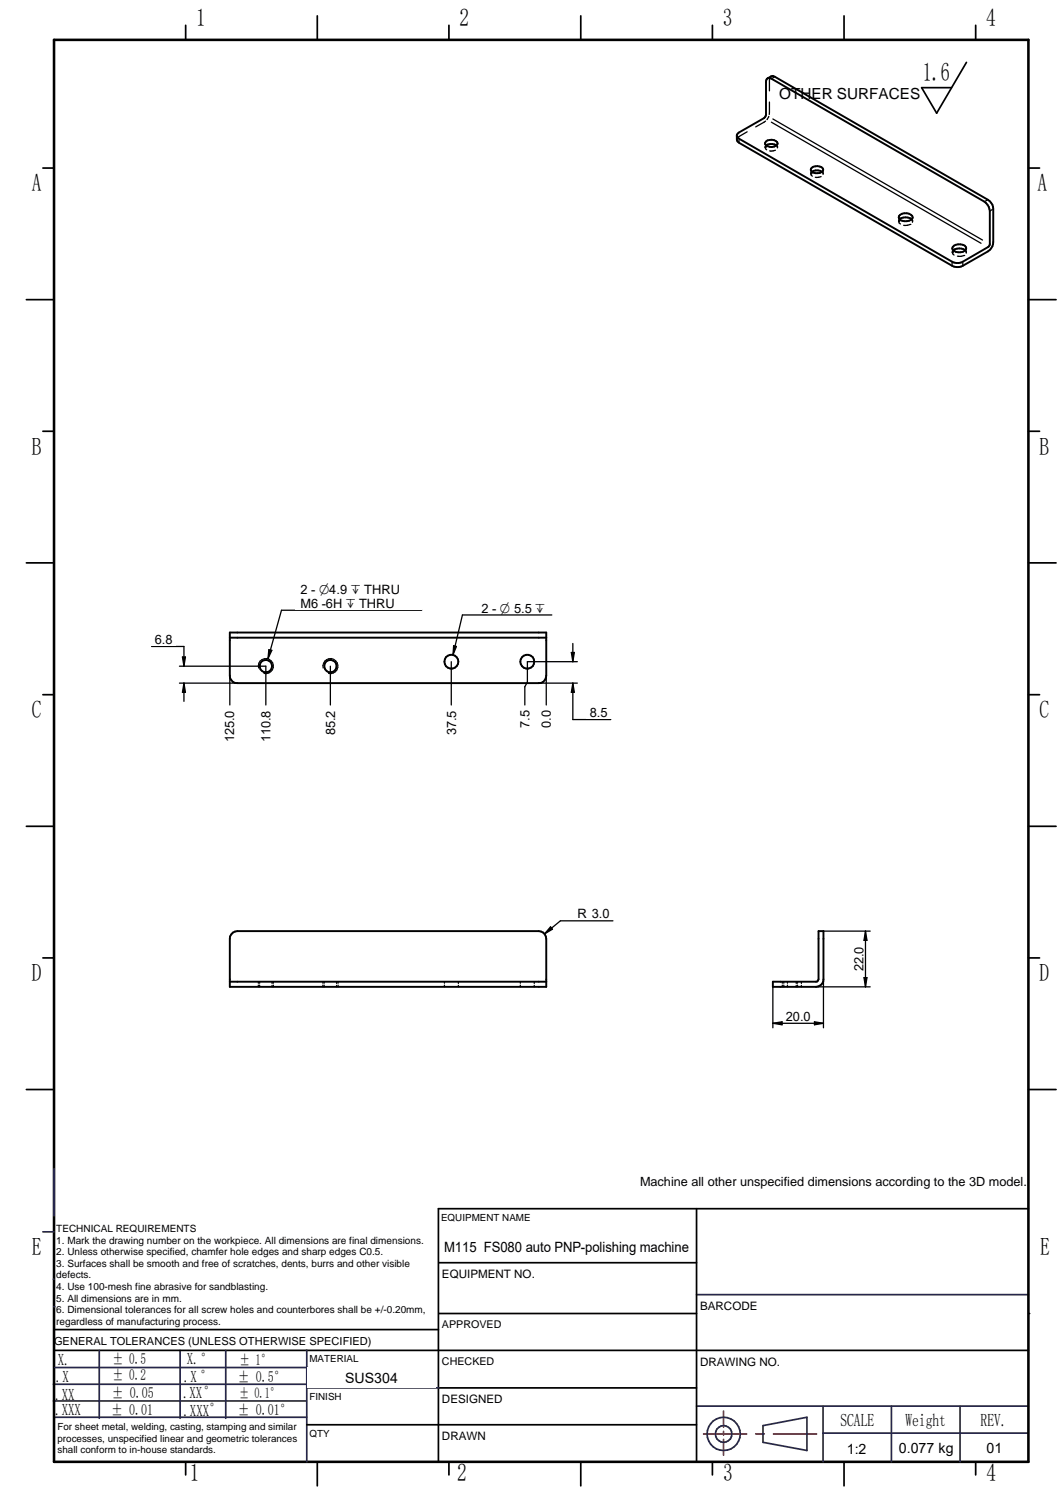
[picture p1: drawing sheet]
<svg xmlns="http://www.w3.org/2000/svg" width="210mm" height="297mm" viewBox="0 0 210 297" stroke-linecap="round" stroke-linejoin="round" font-family="sans-serif">
<g fill="none" stroke="#26264c" stroke-width=".34">
<path d="M8.5 243.3h2.2M10.5 252.6h.2M137.5 255.7h65.6M10.5 276.7h50M10.5 273.4h50M10.8 279.9h49.8M10.8 270.1h50M35.6 266.7v13.4M60.6 266.7v22M60.7 274.1h26M137.5 277.7h65.6M162.5 277.7v11"/>
<path d="M176 277.7v11M189.6 277.7v11M150.7 281.6l8.6-1.7v6.6l-8.6-1.6zM162.5 283h40.5"/>
</g>
<g fill="none" stroke="#000" stroke-width=".34">
<path d="M36.7 5v2.9M88.6 5v2.9M140.7 5v2.9M192.7 5v2.9M8.5 33.2h2.2M203.1 33.2h2.2M5.2 59.2h5.5M203.1 59.2h5.4M8.5 85.2h2.2M203.1 85.2h2.2M5.2 111.2h5.5M203.1 111.2h5.4"/>
<path d="M8.5 137.2h2.2M203.1 137.2h2.2M5.2 163.2h5.5M203.1 163.2h5.4M8.5 189.2h2.2M203.1 189.2h2.2M5.2 215.2h5.5M203.1 215.2h5.4M86.6 238.7v50M10.7 266.7h192.4M10.7 262.6h75.9M86.7 274.1h50.8"/>
<path d="M36.7 288.7v2.6M62.7 288.7v4.8M88.6 288.7v2.6M114.7 288.7v4.8M140.7 288.7v2.6M166.7 288.7v4.8M192.7 288.7v2.6"/>
</g>
<path d="M10.7 7.9h192.4v280.8h-192.4z" fill="none" stroke="#000" stroke-width=".51"/>
<path d="M142.9 278.7v3.2M138.9 283.2h8.5M142.9 282.7v.7M142.9 284.3v3.1M149.2 283.2h1.7M152.7 283.2h8.5" fill="none" stroke="#f00" stroke-width=".34"/>
<circle cx="10.6" cy="258.1" r=".17" fill="#26264c"/>
<g fill="none" stroke="#26264c" stroke-width=".34">
<path d="M10.7 230.8v9.4M19.6 266.7v13.4M44.6 266.7v13.4M60.5 266.7h.1"/>
<circle cx="142.9" cy="283.2" r="3.3"/>
<circle cx="142.9" cy="283.2" r="1.63"/>
</g>
<path d="M190.8 12.3l-5.8 10.1-3-5.1h5.9M86.6 238.7h116.5M86.7 259.4h50.8M86.7 249.4h50.8M86.6 281.4h50.9" fill="none" stroke="#000" stroke-width=".34"/>
<circle cx="203.1" cy="259.4" r=".17" fill="#000"/>
<g fill="#fff">
<path d="M137.9 271.4h64.4v6.1h-64.4z"/>
<path d="M189.9 283.9h13v4h-13z"/>
<path d="M86.9 254.9h50.2v4h-50.2z"/>
<path d="M60.7 270h25.3v4h-25.3z"/>
<path d="M87 244.3h50v4h-50z"/>
<path d="M60.8 277.1h25.2v4h-25.2z"/>
<path d="M176.4 284.1h13v4h-13z"/>
<path d="M162.7 284.1h13v4h-13z"/>
<path d="M137.9 260.4h64.5v6h-64.5z"/>
</g>
<path d="M62.7 3.1v4.8M114.7 3.1v4.8M166.7 3.1v4.8M137.5 238.7v50M60.6 281.4h26" fill="none" stroke="#000" stroke-width=".34"/>
<path d="M101.6 283.2h25.3v4h-25.3z" fill="#fff"/>
<g fill="none" stroke="#000" stroke-width=".38">
<path d="M45.4 125.9h62.5M45.4 124.9h62.5v8.5a1.48 1.48 0 0 1-1.5 1.5h-59.5a1.4 1.4 0 0 1-1.5-1.5zM45.4 193.9h62.5M46 184.2l.9-.3h59.5a1.48 1.48 0 0 1 1.5 1.5v9.5h-62.5v-9.5v-.4zM161.6 183.9h1v9.5a1.46 1.46 0 0 1-1.5 1.5h-8.5v-1l8.8-.1 .2-.4z"/>
<circle cx="52.5" cy="131.6" r="1.24"/>
<circle cx="65.2" cy="131.6" r="1.24"/>
<circle cx="89.1" cy="130.7" r="1.38"/>
<circle cx="104.1" cy="130.7" r="1.38"/>
</g>
<g fill="none" stroke="#000" stroke-width=".25">
<path d="M51 193.9v.3M51 194.6v.3M51.3 193.9v.3M51.3 194.6v.3M53.7 193.9v.3M53.7 194.6v.3M54 193.9v.3M54 194.6v.3M63.8 193.9v.3M63.8 194.6v.3M64 193.9v.3M64 194.6v.3"/>
<path d="M66.5 193.9v.3M66.5 194.6v.3M66.8 193.9v.3M66.8 194.6v.3M87.8 193.9v.3M87.8 194.6v.3M90.5 193.9v.3M90.5 194.6v.3M102.7 193.9v.3M102.7 194.6v.3M105.5 193.9v.3M105.5 194.6v.3"/>
<path d="M152.6 194.9v8.1M154.5 193.9v.3M154.5 194.6v.3M154.8 193.9v.3M154.8 194.6v.3M155.5 193.9v.3M155.5 194.6v.3M157.2 193.9v.3M157.2 194.6v.3M157.5 193.9v.3M157.5 194.6v.3M158.2 193.9v.3"/>
<path d="M158.2 194.6v.3M162.6 193.4v9.6"/>
</g>
<path d="M51.1 132a1.49 1.49 0 0 1 1.3-1.9 1.49 1.49 0 0 1 1.6 1.6 1.49 1.49 0 0 1-1.9 1.3M63.8 132a1.49 1.49 0 0 1 1.3-1.9 1.49 1.49 0 0 1 1.6 1.6 1.49 1.49 0 0 1-1.8 1.3" fill="none" stroke="#000" stroke-width=".21"/>
<path d="M154.5 199.5h6.2v2.5h-6.2z" fill="#fff"/>
<path d="M161.1 194.9h10.7M162.6 183.9h9.2M152.6 202.1h10M152.6 202.1l1.8-.3v.6zM160.8 201.8l1.8 .3-1.8 .3z" fill="none" stroke="#000" stroke-width=".25"/>
<path d="M152.6 202.1l1.8-.3v.6zM160.8 201.8l1.8 .3-1.8 .3z" fill="#000"/>
<path d="M168.4 186.3h2.4v6.2h-2.4z" fill="#fff"/>
<path d="M110.7 181.9h10.3M170.6 193.1h.6l-.3 1.8zM170.9 183.9l.3 1.8h-.6zM170.9 183.9v11" fill="none" stroke="#000" stroke-width=".25"/>
<path d="M170.9 183.9l.3 1.8h-.6zM170.6 193.1h.6l-.3 1.8z" fill="#000"/>
<path d="M113.4 179.3h7.6v2.4h-7.6z" fill="#fff"/>
<path d="M107.9 133.4v5.8M108.7 183l.4 .5-1.6 .9zM110.7 181.9l-3.2 2.5" fill="none" stroke="#000" stroke-width=".25"/>
<path d="M108.7 183l.4 .5-1.6 .9z" fill="#000"/>
<path d="M106.7 139.7h2.4v4.7h-2.4z" fill="#fff"/>
<path d="M104.1 130.7v4" fill="none" stroke="#000" stroke-width=".25"/>
<path d="M102.4 139.7h2.5v4.7h-2.5z" fill="#fff"/>
<path d="M89.1 130.7v8.5M104.1 134.7l-.5 .9v3.6" fill="none" stroke="#000" stroke-width=".25"/>
<path d="M87.9 139.7h2.4v6.2h-2.4z" fill="#fff"/>
<path d="M65.2 131.6v7.6" fill="none" stroke="#000" stroke-width=".25"/>
<path d="M64.1 139.7h2.4v6.2h-2.4z" fill="#fff"/>
<path d="M52.5 131.6v7.6" fill="none" stroke="#000" stroke-width=".25"/>
<path d="M51.3 139.7h2.4v7.6h-2.4z" fill="#fff"/>
<path d="M45.4 133.4v5.8" fill="none" stroke="#000" stroke-width=".25"/>
<path d="M44.2 139.7h2.4v7.6h-2.4z" fill="#fff"/>
<path d="M104.1 130.7h9.9M106.4 134.9h7.6M113.1 142.1h7.5" fill="none" stroke="#000" stroke-width=".25"/>
<path d="M115.8 139.5h4.8v2.5h-4.8z" fill="#fff"/>
<path d="M29.9 127.7h6.4M35.4 134.9h11.5M35.4 131.6h17.1M112.8 128.9h.6l-.3 1.8zM113.1 134.9l.3 1.8h-.6zM113.1 127.1v3.6M113.1 134.9v7.2" fill="none" stroke="#000" stroke-width=".25"/>
<path d="M113.1 134.9l.3 1.8h-.6zM112.8 128.9h.6l-.3 1.8z" fill="#000"/>
<path d="M29.9 125.1h4.8v2.5h-4.8z" fill="#fff"/>
<path d="M36 129.8h.6l-.3 1.8zM36.3 127.7v3.9M36.3 134.9v3.6M36.3 134.9l.3 1.8h-.6zM55.6 120.5h27.7" fill="none" stroke="#000" stroke-width=".25"/>
<path d="M36.3 134.9l.3 1.8h-.6zM36 129.8h.6l-.3 1.8z" fill="#000"/>
<path d="M58.3 115.2h25v5.2h-25z" fill="#fff"/>
<path d="M53.1 128.3l.6 .1-.8 1.7zM55.6 120.5l-2.7 9.6M91.3 121.5h17.7" fill="none" stroke="#000" stroke-width=".25"/>
<path d="M53.1 128.3l.6 .1-.8 1.7z" fill="#000"/>
<path d="M94 118.9h15v2.4h-15z" fill="#fff"/>
<g fill="none" stroke="#000" stroke-width=".25">
<path d="M152 15.7l-.1 2.2M152 15.3h.1M152 15.3v.2M152.3 15.1l-.1 .1M152.8 15.3l-.3 .2M145.5 27.5v.1M145.7 27.2l-.1 .1M145.9 27.6v.4M147.5 26l-1.7 1.1M151.1 29.1l.3 .5M151.1 28.3v.2M151.1 28.9v.2"/>
<path d="M151.1 29.1h.1M151.1 29h.1M151.1 28.9h.1M151.2 23.9l-2 1.2M151.3 28.7v.1M151.8 23l-.3 .6M151.9 20.2v2.4M152.3 24.1l41.4 23.9M152.6 23.5l41.4 23.9M153.1 29.7l-1.1 .1M153.3 28.7l.2 .5M153.5 28.3v.3"/>
<path d="M153.5 28.9v.2M160.1 34.3l.3 .5M160.1 34.3h.1M160.1 33.5v.2M160.1 34.1v.2M160.1 34.2h.1M160.1 34.1h.1M160.3 33.9v.1M162.1 34.9l-1.1 .1M162.3 33.9l.2 .5M162.6 33.5v.3M162.6 34.1v.2"/>
<path d="M194.9 39.5l-.3 .2M177.5 42.9v.2M177.5 43.4v.3M177.5 43.7l.3 .5M177.5 43.7h.1M177.5 43.6h.1M177.5 43.5h.1M177.6 43.3v.1M179.6 44.4l-1.2 .1M179.7 44.3h.1M180 43.3l.2 .6M180.2 42.9v.3"/>
<path d="M180.2 43.5v.2M188 51.9v.3M188 49.9l.4 .5M188 49.9h.1M188 49v.3M188 49.6v.3M188.1 49.7h.1M188.2 49.5h.1M190.1 51.9v.4M190.2 50.5l-1.1 .1M190.3 50.5h.1M190.6 49.4l.2 .3"/>
<path d="M190.8 49v.3M190.8 49.6v.4M195.9 41.4l-.3 .2M89.6 127.5l.5 .2-.6 1.6zM91.3 121.5l-1.8 7.8"/>
</g>
<path d="M89.6 127.5l.5 .2-.6 1.6z" fill="#000"/>
<path d="M151.6 15.5l1-.5 .4 .2 42.1 24.3a2.25 2.25 0 0 1 1 1.8v6.5a2.15 2.15 0 0 1-1 1.9l-5 2.8a2.22 2.22 0 0 1-2.1 0l-42.4-24.6-.1-1.3 .2-.2 5.2-3.1 .3-.4 .1-6.7a.65 .65 0 0 1 .3-.7 .65 .65 0 0 1 .7 0l42.1 24.3a2.55 2.55 0 0 1 1.1 1.9l-.1 6.7-.3 .4-5 2.9a2.22 2.22 0 0 1-2.1 0l-42.1-24.3-.4-.5M151.3 27.9a1.54 1.54 0 0 1 2.2 .4 1.47 1.47 0 0 1-2.4 .1zM151.3 28.7a1.98 1.98 0 0 1 2 0M160.3 33.1a1.54 1.54 0 0 1 2.3 .4 1.53 1.53 0 0 1-2.5 .2zM160.3 33.9a1.98 1.98 0 0 1 2 0M177.6 43.3a2.03 2.03 0 0 1 2.4 0M177.8 42.4a1.92 1.92 0 0 1 2.3 .2l.1 .3a1.7 1.7 0 0 1-2.7 .3v-.3zM188.1 48.8a1.86 1.86 0 0 1 2.6 0l.1 .2a1.53 1.53 0 0 1-2.4 .5l-.3-.2zM188.3 49.4a2.03 2.03 0 0 1 2.3 0" fill="none" stroke="#000" stroke-width=".38"/>
<text font-size="5.1" x="182.2" y="16">1.6</text>
<g font-size="4.9">
<text x="38.7" y="5.2">1</text>
<text x="90.8" y="5.2">2</text>
<text x="142.7" y="5.2">3</text>
<text x="194.7" y="5.2">4</text>
<text x="6.3" y="37.8">A</text>
<text x="204.9" y="37.8">A</text>
<text x="6.3" y="89.8">B</text>
<text x="205.2" y="89.8">B</text>
<text x="6.3" y="141.8">C</text>
<text x="205.2" y="141.8">C</text>
<text x="6.3" y="193.8">D</text>
<text x="205.2" y="193.8">D</text>
<text x="6.3" y="247.9">E</text>
<text x="205.4" y="247.9">E</text>
<text x="37.5" y="292.5">1</text>
<text x="90.3" y="292.5">2</text>
<text x="142.8" y="292.5">3</text>
<text x="194.8" y="292.5">4</text>
</g>
<g font-size="3.6">
<text x="165.9" y="281.6">SCALE</text>
<text x="178.8" y="281.6">Weight</text>
<text x="193.6" y="281.6">REV.</text>
</g>
<g font-size="3.3">
<text x="11.4" y="269.7">X.</text>
<text x="36.9" y="269.4">X.°</text>
<text x="11" y="272.9">.X</text>
<text x="36.3" y="273">.X °</text>
<text x="10.9" y="276.4">.XX</text>
<text x="10.9" y="279.5">.XXX</text>
<text x="36.2" y="276">.XX°</text>
<text x="36.2" y="279.7">.XXX°</text>
</g>
<g font-size="3">
<text x="153.9" y="19.6">OTHER SURFACES</text>
<text x="22.2" y="269.3">± 0.5</text>
<text x="47.3" y="269.5">± 1°</text>
<text x="22.2" y="272.5">± 0.2</text>
<text x="47" y="273">± 0.5°</text>
<text x="22" y="279.4">± 0.01</text>
<text x="22.1" y="276.2">± 0.05</text>
<text x="46.9" y="279.4">± 0.01°</text>
</g>
<text font-size="2.9" x="47.2" y="276.2">± 0.1°</text>
<g font-size="2.8">
<text x="87.7" y="247.4">M115 FS080 auto PNP-polishing machine</text>
<text x="68.2" y="273">SUS304</text>
<text x="167.2" y="287.1">1:2</text>
<text x="177.5" y="287.1">0.077 kg</text>
<text x="194.8" y="286.9">01</text>
</g>
<g font-size="2.5">
<text x="59.4" y="117.3">2 - O4.9 ` THRU</text>
<text x="59.4" y="120.1">M6 -6H ` THRU</text>
<text x="95.1" y="121">2 - O 5.5 `</text>
<text x="30.6" y="127.2">6.8</text>
<text x="104.6" y="143.8" transform="rotate(-90 104.6 143.8)">7.5</text>
<text x="108.8" y="143.8" transform="rotate(-90 108.8 143.8)">0.0</text>
<text x="116.5" y="141.6">8.5</text>
<text x="46.3" y="146.6" transform="rotate(-90 46.3 146.6)">125.0</text>
<text x="53.4" y="146.6" transform="rotate(-90 53.4 146.6)">110.8</text>
<text x="66.2" y="145.2" transform="rotate(-90 66.2 145.2)">85.2</text>
<text x="90" y="145.2" transform="rotate(-90 90 145.2)">37.5</text>
<text x="114" y="181.4">R 3.0</text>
<text x="170.5" y="191.9" transform="rotate(-90 170.5 191.9)">22.0</text>
<text x="155.2" y="201.6">20.0</text>
<text x="126.4" y="234.2">Machine all other unspecified dimensions according to the 3D model.</text>
</g>
<g font-size="2.3">
<text x="87.3" y="252.4">EQUIPMENT NO.</text>
<text x="138.2" y="258.7">BARCODE</text>
<text x="138.2" y="269.7">DRAWING NO.</text>
<text x="87.3" y="277.1">DESIGNED</text>
<text x="87.3" y="284.4">DRAWN</text>
</g>
<text font-size="2.2" x="10.7" y="265.6">GENERAL TOLERANCES (UNLESS OTHERWISE SPECIFIED)</text>
<g font-size="2.1">
<text x="87.3" y="262.3">APPROVED</text>
<text x="87.3" y="269.5">CHECKED</text>
</g>
<g font-size="2">
<text x="11.1" y="243.3">TECHNICAL REQUIREMENTS</text>
<text x="11.1" y="245.6">1. Mark the drawing number on the workpiece. All dimensions are final dimensions.</text>
<text x="11.1" y="247.9">2. Unless otherwise specified, chamfer hole edges and sharp edges C0.5.</text>
<text x="11.1" y="250.2">3. Surfaces shall be smooth and free of scratches, dents, burrs and other visible</text>
<text x="11.1" y="252.5">defects.</text>
<text x="11.1" y="254.8">4. Use 100-mesh fine abrasive for sandblasting.</text>
<text x="11.1" y="257.1">5. All dimensions are in mm.</text>
<text x="11.1" y="259.4">6. Dimensional tolerances for all screw holes and counterbores shall be +/-0.20mm,</text>
<text x="11.1" y="261.6">regardless of manufacturing process.</text>
</g>
<g font-size="1.9">
<text x="87.1" y="241.1">EQUIPMENT NAME</text>
<text x="61.1" y="269">MATERIAL</text>
<text x="61.1" y="276.4">FINISH</text>
<text x="11.4" y="282.5">For sheet metal, welding, casting, stamping and similar</text>
<text x="11.4" y="284.7">processes, unspecified linear and geometric tolerances</text>
<text x="11.4" y="287">shall conform to in-house standards.</text>
<text x="61.1" y="283.7">QTY</text>
</g>
</svg>
